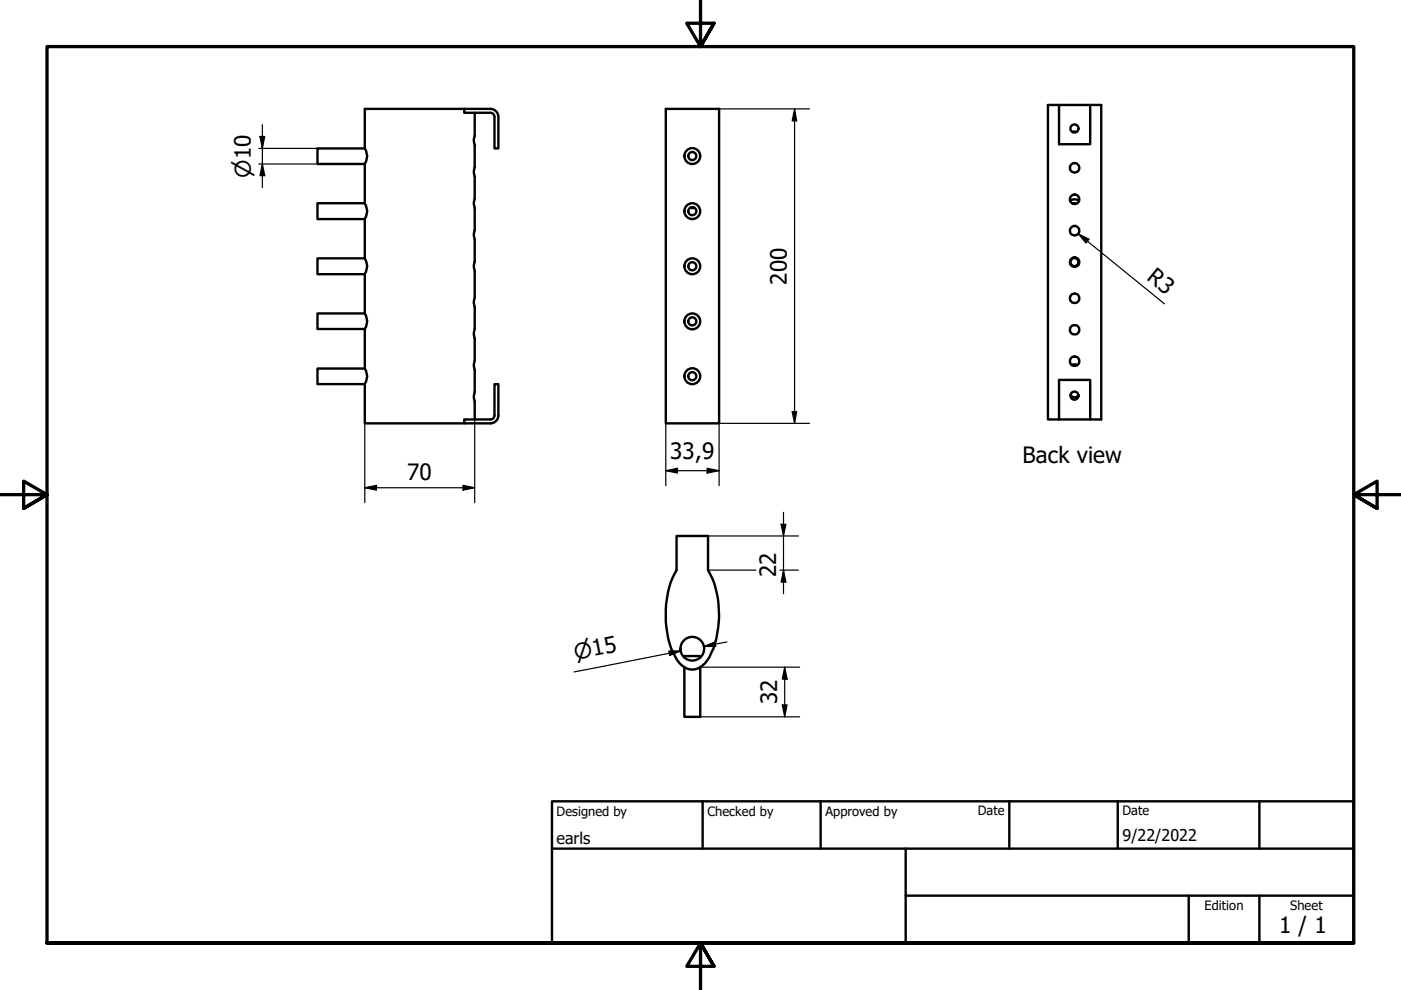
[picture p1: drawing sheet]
<svg xmlns="http://www.w3.org/2000/svg" width="297mm" height="210mm" viewBox="0 0 297 210" stroke-linecap="round" stroke-linejoin="round" font-family="sans-serif">
<!-- layer: Visible (ISO) -->
<g fill="none" stroke="#000" stroke-width=".51">
<path d="M77.3 31.5a2.94 2.94 0 0 1 0 3.3M77.3 31.5h-10v3.3h10M77.3 34.8v8.3M98.4 23.1h-21.1v8.4M100.6 23.9v5l-.1 .7 .1 1.1v4.8l-.1 .7 .1 1.2v4.8l-.1 .7 .1 1.1v4.9l-.1 .7 .1 1.1v4.8l-.1 .7 .1 1.2v5.8l-.1 .7 .1 1.2v4.7l-.1 .8 .1 1.1v4.8l-.1 .8 .1 1.1v4.8l-.1 .7 .1 1.2v3.8M103.9 23.1h-5.5v.8h5.5M104 23.1a1.68 1.68 0 0 1 1.7 1.7M104 23.9a.86 .86 0 0 1 .8 .9M104.8 24.8v6.7h.9v-6.7M141.2 23.1h11.3v66.7h-11.3zM224.5 22.3h-2.3v66.6h2.3M224.5 22.3h6.6v8.3h-6.6z"/>
<path d="M227.5 28h.7M231.1 22.3h2.4v66.6h-2.4M77.3 54.8a3 3 0 0 1 0 3.3M77.3 54.8h-10v3.3h10M77.3 43.1a3 3 0 0 1 0 3.4M77.3 43.1h-10v3.4h10M77.3 46.5v8.3M77.3 58.1v8.4M146.4 44h.8M227.4 43.2h.8M228.8 42.6a1.68 1.68 0 0 0-2 0M77.3 66.5a2.94 2.94 0 0 1 0 3.3"/>
<path d="M77.3 66.5h-10v3.3h10M77.3 78.1a2.94 2.94 0 0 1 0 3.3M77.3 78.1h-10v3.3h10M77.3 69.8v8.3M228.4 77.4l-.6-.1-.6 .1M77.3 81.4v8.4h21.1M103.9 88.9h-5.5v.9h5.5M104 88.9a.86 .86 0 0 0 .8-.8v-6.7h.9v6.7a1.68 1.68 0 0 1-1.7 1.7M224.5 80.6h6.6v8.3h-6.6zM227 83.8a.99 .99 0 0 0 1.7 0M143.4 113.6h6.7v7.3a20.8 20.8 0 0 1 1.2 16.6 7.5 7.5 0 0 1-3 4.1 3.5 3.5 0 0 1-4.7-1.5 17.9 17.9 0 0 1-2.4-10.8 17.5 17.5 0 0 1 2.2-8.4zM145.1 139.4v-.3h3.4v.3"/>
<path d="M145.1 141.4v10.6h3.4v-10.6"/>
<circle cx="146.8" cy="33.1" r=".86"/>
<circle cx="146.8" cy="33.1" r="1.68"/>
<circle cx="227.8" cy="27.2" r=".86"/>
<circle cx="227.9" cy="35.6" r="1.01"/>
<circle cx="146.8" cy="44.8" r=".86"/>
<circle cx="146.8" cy="56.5" r=".86"/>
<circle cx="146.8" cy="56.5" r="1.68"/>
<circle cx="146.8" cy="44.8" r="1.68"/>
<circle cx="227.8" cy="55.6" r=".86"/>
<circle cx="227.9" cy="42.3" r="1.01"/>
<circle cx="227.9" cy="55.6" r="1.01"/>
<circle cx="227.9" cy="48.9" r="1.01"/>
<circle cx="146.8" cy="79.8" r=".86"/>
<circle cx="146.8" cy="68.1" r=".86"/>
<circle cx="146.8" cy="79.8" r="1.68"/>
<circle cx="146.8" cy="68.1" r="1.68"/>
<circle cx="227.9" cy="63.3" r="1"/>
<circle cx="227.9" cy="69.9" r="1"/>
<circle cx="227.9" cy="76.6" r="1"/>
<circle cx="227.8" cy="83.9" r=".86"/>
<circle cx="146.8" cy="137.5" r="2.51"/>
</g>
<!-- layer: Border (ISO) -->
<path d="M148.5 -.1v10l-2.9-5h5.8l-2.9 5 2.9-5M0 104.9h10l-5-2.9v5.8l5-2.9-5 2.9M297 104.9h-10l5-2.9v5.8l-5-2.9 5 2.9M10 199.9v-190h277v190h-277h277M151.4 204.9l-2.9-5 2.9 5h-5.8l2.9-5v10" fill="none" stroke="#000" stroke-width=".7"/>
<!-- layer: Title (ISO) -->
<path d="M117 169.9h170v30h-170zM117 179.9h170M149 169.9v10M174 169.9v10M192 179.9v20M214 169.9v10M237 169.9v10M267 169.9v10M192 189.9h95M252 189.9v10M267 189.9v10" fill="none" stroke="#000" stroke-width=".51"/>
<!-- layer: Dimension (ISO) -->
<g fill="none" stroke="#000" stroke-width=".25">
<path d="M54.9 31.5h12.4M54.9 34.8h12.4M55.1 28.9h1l-.5 2.6zM55.6 34.8l.5 2.4h-1zM55.6 26.5v13.3M152.5 23.1h19.1M168.5 23.1l.4 2.5h-.9zM168.5 23.1v66.7M228.6 49.6l2.3 1.1-.6 .8zM228.6 49.6l18.3 14.8M77.3 89.8v16.8M100.6 88.9v17.7"/>
<path d="M141.2 99.8l2.4-.5v1zM141.2 99.8h11.3M141.2 89.8v13.2M149.9 99.3l2.6 .5-2.6 .5zM168 87.3h.9l-.4 2.5zM171.6 89.8h-19.1v13.2M77.3 103.4l2.5-.5v1zM77.3 103.4h23.3M98.2 102.9l2.4 .5-2.4 .5zM150.1 113.6h19.2M165.6 111.2h1l-.5 2.4zM166.1 108.6v17.3"/>
<path d="M141.8 138h2.5l-2.3 1zM141.9 138.5l2.4-.5-22.6 4.5M149.2 137.1l2.4-1 .2 1zM150.1 120.9h10.2M154.1 136.1l-4.9 1M165.4 120.9h3.9M166.1 120.9l.5 2.5h-1zM148.5 141.4h21M148.5 152h21M165.9 149.5h1l-.5 2.5zM166.4 141.4l.5 2.6h-1zM166.4 141.4v10.6"/>
</g>
<g fill="#000">
<path d="M55.1 28.9h1l-.5 2.6z" fill-rule="evenodd"/>
<path d="M55.6 34.8l.5 2.4h-1z" fill-rule="evenodd"/>
<path d="M168.5 23.1l.4 2.5h-.9z" fill-rule="evenodd"/>
<path d="M228.6 49.6l2.3 1.1-.6 .8z" fill-rule="evenodd"/>
<path d="M141.2 99.8l2.4-.5v1z" fill-rule="evenodd"/>
<path d="M168 87.3h.9l-.4 2.5z" fill-rule="evenodd"/>
<path d="M77.3 103.4l2.5-.5v1z" fill-rule="evenodd"/>
<path d="M98.2 102.9l2.4 .5-2.4 .5z" fill-rule="evenodd"/>
<path d="M149.9 99.3l2.6 .5-2.6 .5z" fill-rule="evenodd"/>
<path d="M165.6 111.2h1l-.5 2.4z" fill-rule="evenodd"/>
<path d="M141.8 138h2.5l-2.3 1z" fill-rule="evenodd"/>
<path d="M149.2 137.1l2.4-1 .2 1z" fill-rule="evenodd"/>
<path d="M166.1 120.9l.5 2.5h-1z" fill-rule="evenodd"/>
<path d="M165.9 149.5h1l-.5 2.5z" fill-rule="evenodd"/>
<path d="M166.4 141.4l.5 2.6h-1z" fill-rule="evenodd"/>
</g>
<g font-size="4.8">
<text x="243" y="59.2" transform="rotate(39 243 59.2)">R3</text>
<text x="166.8" y="60.4" transform="rotate(-90 166.8 60.4)">200</text>
<text x="86.4" y="101.8">70</text>
<text x="142.1" y="97.4">33,9</text>
<text x="216.8" y="98.1">Back view</text>
<text x="164.6" y="122.4" transform="rotate(-90 164.6 122.4)">22</text>
<text x="164.8" y="149.3" transform="rotate(-90 164.8 149.3)">32</text>
<text x="271.2" y="197.8">1 / 1</text>
</g>
<g font-size="4.6">
<text x="53.2" y="37.7" transform="rotate(-90 53.2 37.7)">⌀10</text>
<text x="122" y="139.9" transform="rotate(-11 122 139.9)">⌀15</text>
</g>
<g font-size="3.4">
<text x="118" y="178.9">earls</text>
<text x="238" y="178.3">9/22/2022</text>
</g>
<g font-size="2.7">
<text x="118" y="173">Designed by</text>
<text x="150" y="173">Checked by</text>
<text x="175" y="173">Approved by</text>
<text x="207.3" y="172.9">Date</text>
<text x="238" y="172.9">Date</text>
<text x="255.4" y="193">Edition</text>
<text x="273.6" y="193">Sheet</text>
</g>
</svg>
